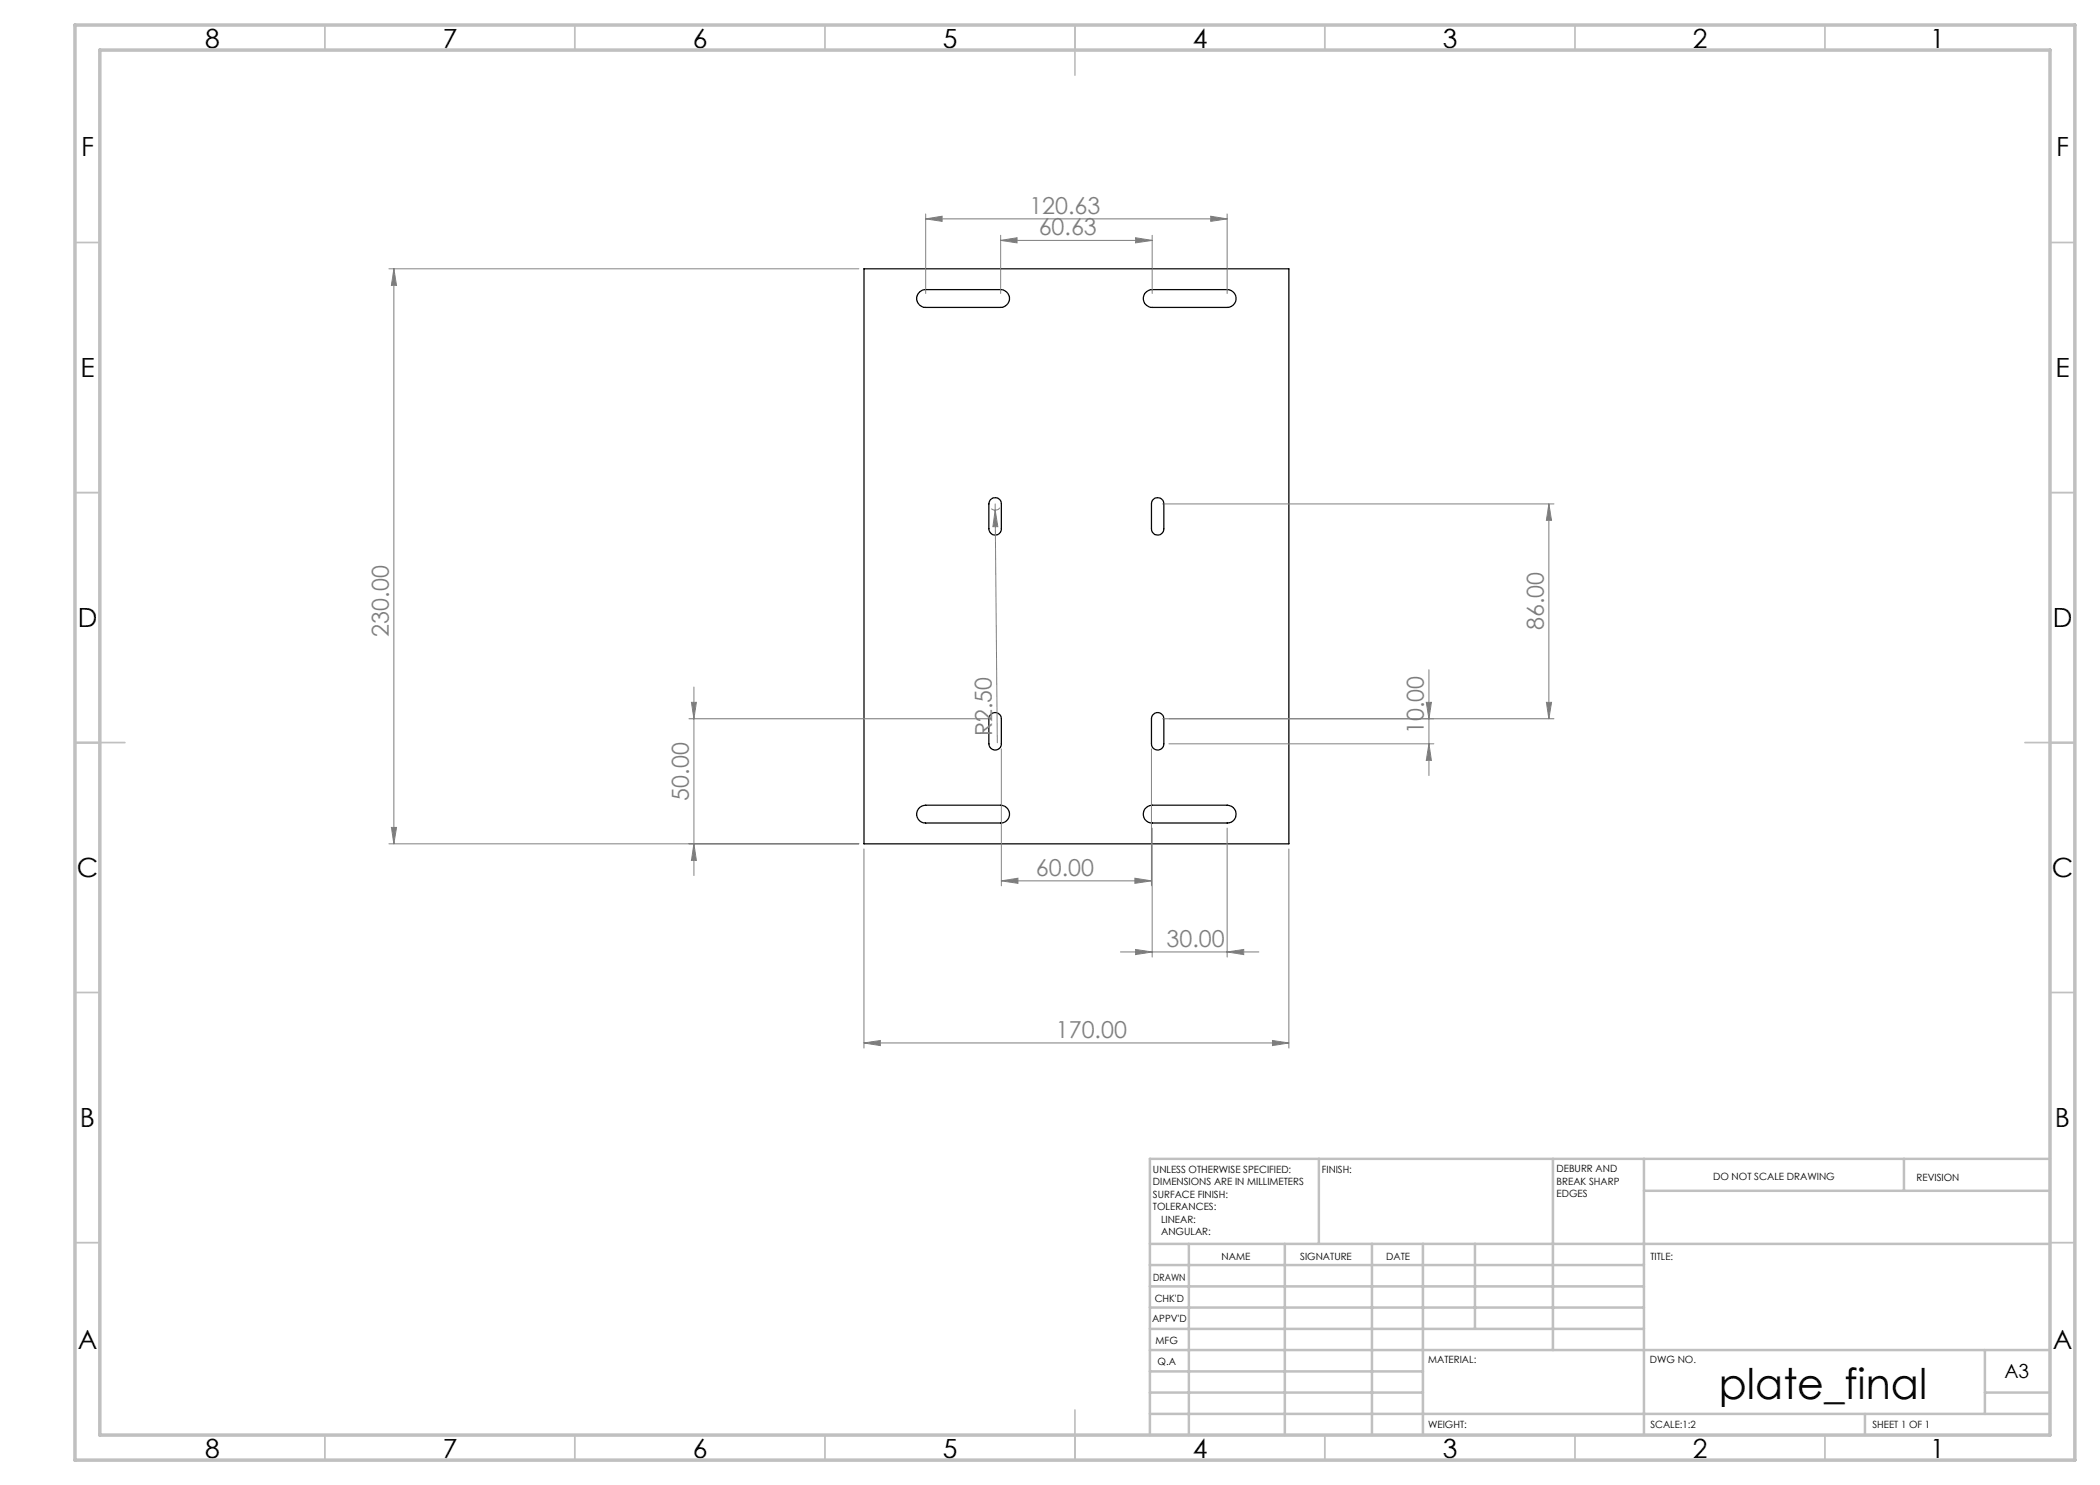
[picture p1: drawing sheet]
<svg xmlns="http://www.w3.org/2000/svg" width="420mm" height="297mm" viewBox="0 0 420 297" stroke-linecap="round" stroke-linejoin="round" font-family="sans-serif">
<path d="M172.8 53.8h85v115h-85zM183.9 58.4l.8-.4 .4-.1h15a1.78 1.78 0 0 1 1.8 1.8 1.78 1.78 0 0 1-1.8 1.8h-15a1.77 1.77 0 0 1-1.6-1.1 1.77 1.77 0 0 1 .4-2zM229 58.7a1.94 1.94 0 0 1 1.4-.8h15a1.78 1.78 0 0 1 1.8 1.8 1.78 1.78 0 0 1-1.8 1.8h-15a1.78 1.78 0 0 1-1.4-2.8zM198.2 99.8a1.22 1.22 0 0 1 1.4-.2 1.22 1.22 0 0 1 .7 1.2v5a1.25 1.25 0 0 1-1.3 1.2 1.25 1.25 0 0 1-1.2-1.2v-5l.2-.7zM230.5 100.1a1.26 1.26 0 0 1 1.4-.5 1.26 1.26 0 0 1 .9 1.2v5a1.23 1.23 0 0 1-1.3 1.2 1.23 1.23 0 0 1-1.2-1.2v-5zM198.2 142.8a1.22 1.22 0 0 1 1.4-.2 1.22 1.22 0 0 1 .7 1.2v5a1.25 1.25 0 0 1-1.3 1.2 1.25 1.25 0 0 1-1.2-1.2v-5l.2-.7zM230.5 143.1a1.24 1.24 0 0 1 1.4-.5 1.24 1.24 0 0 1 .9 1.2v5a1.23 1.23 0 0 1-1.3 1.2 1.23 1.23 0 0 1-1.2-1.2v-5zM183.9 161.5l.4-.2 .8-.3h15a1.78 1.78 0 0 1 1.8 1.8 1.78 1.78 0 0 1-1.8 1.8h-15a1.77 1.77 0 0 1-1.7-1.1 1.77 1.77 0 0 1 .5-2zM229 161.8a1.94 1.94 0 0 1 1.4-.8h15a1.78 1.78 0 0 1 1.8 1.8 1.78 1.78 0 0 1-1.8 1.8h-15a1.76 1.76 0 0 1-1.6-.9 1.76 1.76 0 0 1 .2-1.9z" fill="none" stroke="#000" stroke-width=".25"/>
<g fill="none" stroke="#808080" stroke-width=".2">
<path d="M77.8 53.8h94M78.8 53.8v115M78.8 53.8l.5 3.3h-1zM185.1 43.8l3.3-.6v1.1zM185.1 42.8v15.9M185.1 43.8h60.3M200.1 48.1l3.3-.5v1zM200.1 47.1v11.6M200.1 48.1h30.3M227.1 47.6l3.3 .5-3.3 .5zM230.4 47.1v11.6M242.1 43.2l3.3 .6-3.3 .5z"/>
<path d="M245.4 42.8v15.9M199 102l.6 3.3h-1zM199 102l.5 46.6M199 100.8v1.2M200 101.6a1.2 1.2 0 0 1-1.7 .1M232.5 100.8h78.3M309.8 100.8l.5 3.3h-1zM309.8 100.8v43M138.8 137.4v37.7M285.8 133.9v21.2M137.8 143.8h60.2M138.3 140.5h1l-.5 3.3z"/>
<path d="M200.3 149.8v27.4M230.3 149.8v27.4M232.5 143.8h78.3M233.8 148.8h53M285.3 140.5h1l-.5 3.3zM285.8 148.8l.5 3.3h-1zM309.3 140.5h1l-.5 3.3zM77.8 168.8h94M78.3 165.5h1l-.5 3.3zM138.8 168.8l.5 3.3h-1zM172.8 169.8v39.8M200.3 176.2l3.3-.6v1.1z"/>
<path d="M200.3 176.2h30M227 175.6l3.3 .6-3.3 .5zM230.4 165.6v25.8M245.4 165.6v25.8M257.8 169.8v39.8M224.1 190.4h27.7M227.1 189.9l3.3 .5-3.3 .5zM245.4 190.4l3.3-.5v1zM172.8 208.6l3.3-.5v1zM172.8 208.6h85M254.5 208.1l3.3 .5-3.3 .5z"/>
</g>
<g fill="none" stroke="#c0c0c0" stroke-width=".35">
<path d="M65 5v5M115 5v5M165 5v5M215 5v10M265 5v5M315 5v5M365 5v5M15 48.5h5M410 48.5h5M15 98.5h5M410 98.5h5M15 148.5h10"/>
<path d="M405 148.5h10M15 198.5h5M410 198.5h5M15 248.5h5M410 248.5h5M65 287v5M115 287v5M165 287v5M215 282v10M265 287v5M315 287v5M365 287v5"/>
</g>
<g fill="none" stroke="#c0c0c0" stroke-width=".5">
<path d="M263.8 231.8v17M310.6 231.8v38.2M328.8 231.8v55.2M328.8 238.2h81.2M380.8 231.8v6.4M410 231.8h-180v55.2M230 248.8h180M230 257.3h98.8M230 253h98.8M237.8 248.8v38.2M257 248.8v38.2M274.4 248.8v38.2"/>
<path d="M284.6 248.8v38.2M295 248.8v17M230 265.8h98.8M230 261.5h98.8M230 278.5h54.6M230 274.3h54.6M230 270h180M397 278.5h13M397 270v12.8M230 282.8h180M373 282.8v4.2"/>
</g>
<path d="M15 5h400v287h-400zM20 10h390v277h-390z" fill="none" stroke="#c0c0c0" stroke-width=".7"/>
<g fill="#808080">
<path d="M199 102l.6 3.3h-1z"/>
<path d="M172.8 208.6l3.3-.5v1zM254.5 208.1l3.3 .5-3.3 .5zM227.1 189.9l3.3 .5-3.3 .5zM245.4 190.4l3.3-.5v1zM185.1 43.8l3.3-.6v1.1zM242.1 43.2l3.3 .6-3.3 .5zM200.1 48.1l3.3-.5v1zM227.1 47.6l3.3 .5-3.3 .5z"/>
<path d="M200.3 176.2l3.3-.6v1.1zM227 175.6l3.3 .6-3.3 .5z"/>
<path d="M285.8 148.8l.5 3.3h-1zM285.3 140.5h1l-.5 3.3z"/>
<path d="M78.8 53.8l.5 3.3h-1zM78.3 165.5h1l-.5 3.3zM138.3 140.5h1l-.5 3.3zM138.8 168.8l.5 3.3h-1zM309.8 100.8l.5 3.3h-1zM309.3 140.5h1l-.5 3.3z"/>
</g>
<text font-size="8.5" x="343.8" y="279.7">plate_final</text>
<g font-size="5.3">
<text x="41" y="9.5">8</text>
<text x="88.5" y="9.5">7</text>
<text x="138.5" y="9.5">6</text>
<text x="188.5" y="9.5">5</text>
<text x="238.5" y="9.5">4</text>
<text x="288.5" y="9.5">3</text>
<text x="338.5" y="9.5">2</text>
<text x="386" y="9.5">1</text>
<text x="16.2" y="31.2">F</text>
<text x="411.2" y="31.2">F</text>
<text x="16.1" y="75.5">E</text>
<text x="411.1" y="75.5">E</text>
<text x="15.5" y="125.5">D</text>
<text x="410.5" y="125.5">D</text>
<text x="15.4" y="175.5">C</text>
<text x="410.4" y="175.5">C</text>
<text x="16" y="225.5">B</text>
<text x="411" y="225.5">B</text>
<text x="15.5" y="269.7">A</text>
<text x="410.5" y="269.7">A</text>
<text x="41" y="291.5">8</text>
<text x="88.5" y="291.5">7</text>
<text x="138.5" y="291.5">6</text>
<text x="188.5" y="291.5">5</text>
<text x="238.5" y="291.5">4</text>
<text x="288.5" y="291.5">3</text>
<text x="338.5" y="291.5">2</text>
<text x="386" y="291.5">1</text>
</g>
<g font-size="4.7" fill="#808080">
<text x="205.9" y="42.7">120.63</text>
<text x="207.7" y="47">60.63</text>
<text x="77.8" y="127.3" transform="rotate(-90 77.8 127.3)">230.00</text>
<text x="308.8" y="126" transform="rotate(-90 308.8 126)">86.00</text>
<text x="198.5" y="147.2" transform="rotate(-91 198.5 147.2)">R2.50</text>
<text x="284.8" y="146.9" transform="rotate(-90 284.8 146.9)">10.00</text>
<text x="137.8" y="160.1" transform="rotate(-90 137.8 160.1)">50.00</text>
<text x="207.2" y="175.1">60.00</text>
<text x="233.3" y="189.4">30.00</text>
<text x="211.2" y="207.6">170.00</text>
</g>
<text font-size="3.9" x="400.9" y="275.5">A3</text>
<g font-size="2">
<text x="230.6" y="234.6">UNLESS OTHERWISE SPECIFIED:</text>
<text x="230.6" y="237.1">DIMENSIONS ARE IN MILLIMETERS</text>
<text x="230.6" y="239.6">SURFACE FINISH:</text>
<text x="264.4" y="234.6">FINISH:</text>
<text x="311.3" y="234.5">DEBURR AND</text>
<text x="311.3" y="237">BREAK SHARP</text>
<text x="311.3" y="239.5">EDGES</text>
<text x="342.6" y="236">DO NOT SCALE DRAWING</text>
<text x="383.3" y="236.2">REVISION</text>
<text x="230.6" y="242.1">TOLERANCES:</text>
<text x="232.2" y="244.6">LINEAR:</text>
<text x="232.2" y="247.1">ANGULAR:</text>
<text x="244.3" y="252">NAME</text>
<text x="260" y="251.9">SIGNATURE</text>
<text x="277.2" y="251.9">DATE</text>
<text x="330.1" y="251.9">TITLE:</text>
<text x="230.6" y="256.1">DRAWN</text>
<text x="230.9" y="260.3">CHK'D</text>
<text x="230.4" y="264.4">APPV'D</text>
<text x="231.1" y="268.8">MFG</text>
<text x="231.5" y="273">Q.A</text>
<text x="285.6" y="272.5">MATERIAL:</text>
<text x="330" y="272.5">DWG NO.</text>
<text x="285.6" y="285.5">WEIGHT:</text>
<text x="330.1" y="285.6">SCALE:1:2</text>
<text x="374.5" y="285.6">SHEET 1 OF 1</text>
</g>
</svg>
